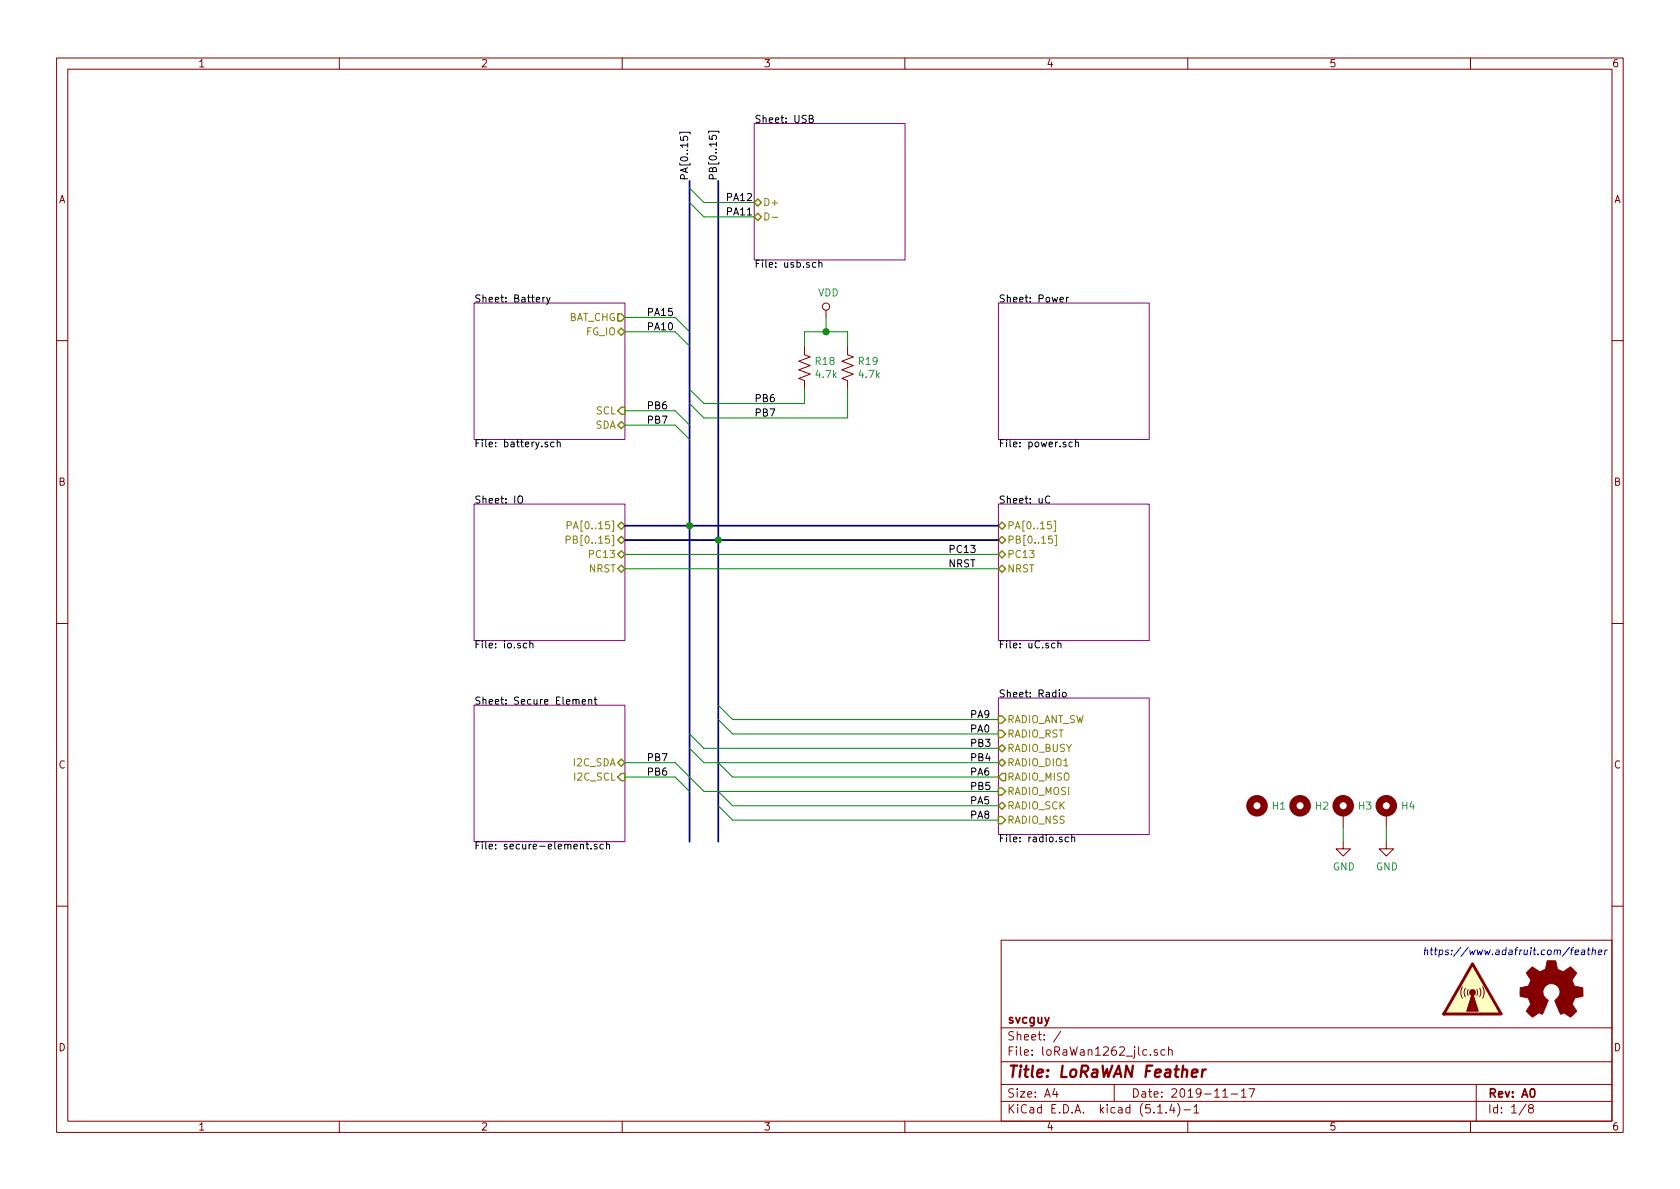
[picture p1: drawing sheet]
<svg xmlns="http://www.w3.org/2000/svg" width="297mm" height="210mm" viewBox="0 0 297 210" stroke-linecap="round" stroke-linejoin="round" font-family="sans-serif">
<g fill="none" stroke="#840000" stroke-width=".18">
<path d="M10 10.3h277v189.9h-277zM12 12.2h273v186.1h-273zM60 10.3v1.9M110 10.3v1.9M160 10.3v1.9M210 10.3v1.9M260 10.3v1.9M146 54.9v1.2M10 60.2h2M142.2 61.2v1.5l1.1 .4-2.1 .8 2.1 .7-2.1 .8 2.1 .8-2.1 .7 1 .4v1.5M149.9 61.2v1.5l1 .4-2.1 .8 2.1 .7-2.1 .8 2.1 .8-2.1 .7 1.1 .4v1.5M285 60.2h2"/>
<path d="M10 110.3h2M285 110.3h2M237.5 148.8v1.3h1.3l-1.3 1.3-1.3-1.3h1.3M237.5 143.8v2.5M245.1 148.8v1.3h1.3l-1.3 1.3-1.3-1.3h1.3M245.1 143.8v2.5M10 160.2h2M177 166.3h108v32h-108zM258.6 174.5l-.2 .5a1.88 1.88 0 0 0 .2 1.5M259.1 174.7l-.2 .7 .2 .9M259.6 175l-.2 .4 .2 .6M261.1 175l.2 .4-.2 .6"/>
<path d="M261.6 174.7l.2 .7-.2 .9M262.1 174.5l.1 .1a2.01 2.01 0 0 1-.1 1.9M285 160.2h2M60 198.3v1.9M110 198.3v1.9M160 198.3v1.9M177 194.8h108M177 191.8h108M177 187.8h108M177 181.8h108M186.5 192.5l-.4 1h1M186.8 193v1"/>
<path d="M187.6 182.3l-1.3 2M197 191.8v3M203.4 186.5v.1M204.6 185.7a.37 .37 0 0 0-.6 .1l.1 .2 .5 .2 .1 .1-.2 .3-.5-.1M204.7 196.8h.8M206 185.7l-.5-.1-.2 .3v.6l.2 .1 .5-.1M206.2 196.7v.1M206.6 185.7h.1a.37 .37 0 0 1 .6 .1v.8M206.6 185.1v1.5M207.2 195.2l-.4 1.1h.9M207.5 195.8v1M208.2 195.1a1.71 1.71 0 0 1 0 2.3"/>
<path d="M209.3 196.3h1.2M210 198.3v1.9M211.1 195.8l.4-.5v1.5M211.1 196.8h.9M216.2 194h.8M217.7 193.5h1.1M219.5 193l.4-.5v1.5M219.5 194h.8M220.8 192.5h1l-.6 1.5M260 198.3v1.9M261 191.8v6.5M269.8 195.2l-1.2 2"/>
<path d="M270.6 196l-.3-.2v-.2l.3-.3h.2l.3 .3-.1 .2-.6 .2a.48 .48 0 0 0-.1 .7l.3 .1 .4-.1a.48 .48 0 0 0-.2-.7"/>
<circle cx="146" cy="54.2" r=".63"/>
</g>
<path d="M210.7 189.8l1-.2v-.4h-.8l-.2 1 .2 .2 .6-.1M212.6 189.1l-.1 1.3M213.2 189.1a.54 .54 0 0 0-.6 .4" fill="none" stroke="#840000" stroke-width=".41"/>
<path d="M133.3 21.8h26.7v24.2h-26.7zM83.8 53.6h26.7v24.1h-26.7zM176.5 53.6h26.7v24.1h-26.7zM83.8 89.1h26.7v24.2h-26.7zM176.5 89.1h26.7v24.2h-26.7zM83.8 124.7h26.7v24.1h-26.7zM176.5 123.4h26.7v24.2h-26.7z" fill="none" stroke="#840084" stroke-width=".18"/>
<g fill="none" stroke="#000" stroke-width=".18">
<path d="M120.2 23.7v-.3h1.8v.3M120.3 24.2v.6h.6l-.1-.4 .3-.3h.3l.2 .3-.1 .4M125.3 23.5v-.3h1.8v.3M125.4 24v.6l.6 .1-.1-.5 .2-.3h.3l.3 .3-.2 .5M132.2 38h.7M143.1 21l.5-.1 .2-.2-.1-.2-.6-.1v1.3h.5l.2-.2v-.3l-.3-.2M96 52.6v.8M96.3 52.6h-.2l-.1 .2M96.6 52.6l.4 .8M97.3 52.6l-.5 1.1-.2 .1M144.2 46.5l-.3-.1-.3 .3 .2 .5h.4M144.8 46.6l.2-.2 .3 .1v.8"/>
<path d="M144.8 46v1.3M187.4 53l.6-.1v-.3h-.4l-.2 .2 .1 .6h.5M188.6 52.6v.8M188.9 52.6l-.3 .2M96.8 78.2h-.3l-.2 .2 .1 .1 .4 .2v.3h-.5M98 78.2h-.4l-.2 .2 .1 .6h.5M98.5 78.3l.2-.1h.3l.1 .8M98.5 77.7v1.3M189.6 78.2h-.4l-.2 .2 .1 .6h.5M190.1 78.3l.2-.1h.3l.1 .8M190.1 77.7v1.3M91.6 87.9a.45 .45 0 0 1 .8 0 .88 .88 0 0 1-.3 1.1l-.4-.1a1.07 1.07 0 0 1-.1-1z"/>
<path d="M185.6 87.8a.6 .6 0 0 0-.8 .5 .6 .6 0 0 0 .6 .7l.2-.2M93.1 113.8l-.3-.1-.3 .3 .2 .5h.4M93.7 113.9l.2-.2 .3 .1v.8M93.7 113.3v1.3M186.5 113.8l-.3-.1-.3 .3 .1 .5h.5M187 113.9l.2-.2 .3 .1 .1 .8M187 113.3v1.3M102.9 124.1l.6-.1v-.3h-.4l-.2 .2 .1 .6h.5M104.1 123.8l.2-.1h.3v.8M104.1 123.7v.8M105.1 123.7h.4M105.2 123.3v1.1l.3 .1"/>
<path d="M187.3 122v.1M188 122.5l.3-.1 .2 .3-.1 .5-.3 .1-.3-.3zM103.6 149.3h.5M103.8 148.9v1.1l.3 .1M104.5 150v.1M105.5 149.3h-.3l-.1 .2v.2l.4 .1v.3h-.4M106.7 149.3h-.4l-.2 .2 .1 .6h.5M107.2 149.4l.2-.1h.3l.1 .8M107.2 148.9v1.2M188.9 148.1l-.3-.1-.3 .3 .1 .5h.5M189.5 148.2l.2-.2 .3 .1v.8M189.5 147.6v1.3"/>
</g>
<g fill="none" stroke="#848400" stroke-width=".25">
<path d="M133.3 35.8l.7-.6 .6 .6-.6 .6zM133.3 38.3l.7-.6 .6 .6-.6 .7zM109.2 55.5h.7l.6 .6-.6 .7h-.7zM109.2 58.7l.7-.7 .6 .7-.6 .6zM109.9 74.5l.6 .7-.6 .6-.7-.6zM109.9 72h.6v1.3h-.6l-.7-.7zM109.2 93l.7-.7 .6 .7-.6 .6zM109.2 95.5l.7-.6 .6 .6-.6 .6zM109.2 98l.7-.6 .6 .6-.6 .7zM176.5 98l.7-.6 .6 .6-.6 .7zM176.5 93l.7-.7 .6 .7-.6 .6zM176.5 95.5l.7-.6 .6 .6-.6 .6z"/>
<path d="M177.2 99.9l.6 .7-.6 .6-.7-.6zM109.2 100.6l.7-.7 .6 .7-.6 .6zM109.2 134.9l.7-.7 .6 .7-.6 .6zM109.2 137.4l.7-.6h.6v1.2h-.6zM176.5 126.6h.7l.6 .6-.6 .7h-.7zM176.5 139.3h.7l.6 .6-.6 .7h-.7zM176.5 129.2h.7l.6 .6-.6 .6h-.7zM176.5 132.3l.7-.6 .6 .6-.6 .7zM176.5 134.9l.7-.7 .6 .7-.6 .6zM177.2 136.8h.6v1.2h-.6l-.7-.6zM176.5 144.4h.7l.6 .6-.6 .7h-.7zM176.5 142.5l.7-.6 .6 .6-.6 .6z"/>
</g>
<path d="M135.2 37.6a.64 .64 0 0 1 .8 .7 .64 .64 0 0 1-.8 .6zM136.5 38.4h1M100.1 95.4h.6l.1-.2v-.3l-.2-.1h-.5v1.3M100.3 92.9l.7-.1v-.4l-.7-.2v1.3M185.9 92.2h-.7v.7l.5-.2 .2 .3v.3l-.2 .2-.5-.1M186 94.8h-.6v.6l.5-.1 .2 .2v.3l-.2 .3-.5-.2M186.3 92.1h.3v1.8h-.3M186.5 94.7h.3v1.8h-.3" fill="none" stroke="#848400" stroke-width=".18"/>
<g fill="none" stroke="#840000" stroke-width="1.3">
<circle cx="222.2" cy="142.5" r="1.27"/>
<circle cx="229.9" cy="142.5" r="1.27"/>
<circle cx="237.5" cy="142.5" r="1.27"/>
<circle cx="245.1" cy="142.5" r="1.27"/>
</g>
<g fill="#840000" stroke="#840000" stroke-width=".18">
<path d="M270.4 171.5l.6-.5 .8 .6a.62 .62 0 0 0 1 0l.2-.1a1.62 1.62 0 0 0 .5-1.4l.1-.2h1.5l.1 .8a.74 .74 0 0 0 .7 .9l.5 .3 1.3-.9 1 1-.4 .7a.75 .75 0 0 0-.1 1.2l.2 .5 1.5 .3v1.5l-1.4 .2-.1 .2a1.23 1.23 0 0 0-.3 1.2l.7 1-.1 .1-1 1-.8-.6a.54 .54 0 0 0-.9 0l-1.1-2.3a2.33 2.33 0 0 0 .9-1.9 1.54 1.54 0 0 0-2.5-.8 1.54 1.54 0 0 0 .4 2.6l-1 2.4a.69 .69 0 0 0-1.1 .2l-.7 .4-1-1.1 .8-1.2-.3-.5a.71 .71 0 0 0-.9-.8l-.7-.2v-1.4l.4-.1a1.11 1.11 0 0 0 1.3-.7 .72 .72 0 0 0-.2-1.2l-.4-.6z"/>
<path d="M260.3 175.5l1.1 3.3h-2.1z"/>
<circle cx="260.3" cy="175.5" r=".51"/>
</g>
<path d="M260.3 170.4l5.1 8.9h-10.1z" fill="#ffffc2" stroke="#ffffc2" stroke-width=".18"/>
<path d="M260.3 170.4l5.1 8.9h-10.1z" fill="none" stroke="#840000" stroke-width=".51"/>
<path d="M121.9 32v116.8M127 32v116.8M110.5 93h66M110.5 95.5h66" fill="none" stroke="#000084" stroke-width=".3"/>
<g fill="none" stroke="#008400" stroke-width=".18">
<path d="M121.9 33.3l2.6 2.5h8.8M121.9 35.8l2.6 2.5h8.8M110.5 58.7h8.9l2.5 2.5M110.5 56.1h8.9l2.5 2.6M146 56.1v2.6M110.5 72.6h8.9l2.5 2.6M110.5 75.2h8.9l2.5 2.5M121.9 68.8l2.6 2.6h17.7v-2.6M142.2 61.2v-2.5h7.7v2.5M149.9 68.8v5.1h-25.4l-2.6-2.5M110.5 98h66M110.5 100.6h66"/>
<path d="M110.5 134.9h8.9l5.1 5h52M110.5 137.4h8.9l2.5 2.5M121.9 129.8l2.6 2.5h52M121.9 132.3l2.6 2.6h52M127 139.9l2.5 2.6h47M127 134.9l2.5 2.5h47M127 124.7l2.5 2.5h47M127 127.2l2.5 2.6h47M127 142.5l2.5 2.5h47M237.5 146.3v2.5M245.1 146.3v2.5"/>
</g>
<path d="M277.7 168h.5M278.2 167.6l-.3 .1-.1 1.1M278.5 168.4l.6-.1v-.3h-.5l-.1 .7 .1 .1h.4M279.7 168h.5l-.1 .8M280.2 168.3l-.5 .1-.1 .3 .1 .1h.4M280.7 168h.5M280.9 167.6l-.1 1.1v.1h.3M281.6 168.1l.2-.1h.2v.8M281.6 167.6l-.1 1.2M282.6 168.4l.6-.1v-.3h-.5l-.1 .7 .1 .1h.4M283.8 168l-.1 .8M284.2 168l-.4 .2" fill="none" stroke="#0000c2" stroke-width=".18"/>
<g fill="#008400" stroke="#008400" stroke-width=".25">
<circle cx="146.1" cy="58.7" r=".51"/>
<circle cx="121.9" cy="93" r=".51"/>
<circle cx="127" cy="95.5" r=".51"/>
</g>
<text font-size="2.8" fill="#840000" x="178" y="190.5">Title: LoRaWAN Feather</text>
<g font-size="2.1" fill="#840000">
<text x="178" y="184">Sheet: /</text>
<text x="178" y="181">svcguy</text>
<text x="178" y="186.7">File: loRaWan1262_jlc.sch</text>
<text x="178" y="196.9">KiCad E.D.A. kicad (5.1.4)-1</text>
<text x="178" y="194.1">Size: A4</text>
<text x="200" y="194.1">Date: 2019-11-17</text>
<text x="263" y="194.1">Rev: A0</text>
<text x="263" y="196.9">Id: 1/8</text>
</g>
<g font-size="1.8" fill="#840000">
<text x="35" y="11.9">1</text>
<text x="85" y="11.9">2</text>
<text x="135" y="11.9">3</text>
<text x="185" y="11.9">4</text>
<text x="235" y="11.9">5</text>
<text x="285" y="11.9">6</text>
<text x="10.4" y="35.9">A</text>
<text x="285.4" y="35.9">A</text>
<text x="10.4" y="85.9">B</text>
<text x="285.4" y="85.9">B</text>
<text x="10.4" y="135.9">C</text>
<text x="285.4" y="135.9">C</text>
<text x="10.4" y="185.9">D</text>
<text x="285.4" y="185.9">D</text>
<text x="35" y="199.9">1</text>
<text x="85" y="199.9">2</text>
<text x="135" y="199.9">3</text>
<text x="185" y="199.9">4</text>
<text x="235" y="199.9">5</text>
<text x="285" y="199.9">6</text>
</g>
<g font-size="1.8">
<text x="133.3" y="21.7">Sheet: USB</text>
<text x="121.7" y="32" transform="rotate(-90 121.7 32)">PA[0..15]</text>
<text x="126.7" y="32" transform="rotate(-90 126.7 32)">PB[0..15]</text>
<text x="128.3" y="35.6">PA12</text>
<text x="128.3" y="38.1">PA11</text>
<text x="133.3" y="47.3">File: usb.sch</text>
<text x="83.8" y="53.5">Sheet: Battery</text>
<text x="176.5" y="53.5">Sheet: Power</text>
<text x="114.3" y="58.4">PA10</text>
<text x="114.3" y="55.9">PA15</text>
<text x="133.3" y="71.1">PB6</text>
<text x="114.3" y="74.9">PB7</text>
<text x="114.3" y="72.4">PB6</text>
<text x="133.3" y="73.7">PB7</text>
<text x="83.8" y="79.1">File: battery.sch</text>
<text x="176.5" y="79.1">File: power.sch</text>
<text x="83.8" y="89">Sheet: IO</text>
<text x="176.5" y="89">Sheet: uC</text>
<text x="167.6" y="97.8">PC13</text>
<text x="167.6" y="100.3">NRST</text>
<text x="83.8" y="114.6">File: io.sch</text>
<text x="176.5" y="114.6">File: uC.sch</text>
<text x="83.8" y="124.6">Sheet: Secure Element</text>
<text x="176.5" y="123.3">Sheet: Radio</text>
<text x="171.4" y="127">PA9</text>
<text x="171.4" y="129.5">PA0</text>
<text x="114.3" y="134.6">PB7</text>
<text x="114.3" y="137.2">PB6</text>
<text x="171.4" y="137.2">PA6</text>
<text x="171.4" y="132.1">PB3</text>
<text x="171.4" y="134.6">PB4</text>
<text x="171.4" y="142.2">PA5</text>
<text x="171.4" y="139.7">PB5</text>
<text x="171.4" y="144.8">PA8</text>
<text x="176.5" y="148.9">File: radio.sch</text>
<text x="83.8" y="150.2">File: secure-element.sch</text>
</g>
<g font-size="1.8" fill="#848400">
<text x="134.9" y="36.4">D+</text>
<text x="100.4" y="56.8">BAT_CHG</text>
<text x="103.7" y="59.3">FG_IO</text>
<text x="105.2" y="75.8">SDA</text>
<text x="105.4" y="73.3">SCL</text>
<text x="101.4" y="93.6">PA[0..15]</text>
<text x="178.1" y="93.6">PA[0..15]</text>
<text x="101.4" y="96.1">PB[0..15]</text>
<text x="104.1" y="101.2">NRST</text>
<text x="104.5" y="98.7">PC13</text>
<text x="178.1" y="98.7">PC13</text>
<text x="178.1" y="96.1">PB[0..15]</text>
<text x="178.1" y="101.2">NRST</text>
<text x="178.1" y="127.9">RADIO_ANT_SW</text>
<text x="178.1" y="130.4">RADIO_RST</text>
<text x="101.5" y="135.5">I2C_SDA</text>
<text x="178.1" y="133">RADIO_BUSY</text>
<text x="178.1" y="135.5">RADIO_DIO1</text>
<text x="101.7" y="138">I2C_SCL</text>
<text x="178.1" y="143.1">RADIO_SCK</text>
<text x="178.1" y="140.6">RADIO_MOSI</text>
<text x="178.1" y="138">RADIO_MISO</text>
<text x="178.1" y="145.7">RADIO_NSS</text>
</g>
<g font-size="1.8" fill="#008484">
<text x="144.6" y="52.4">VDD</text>
<text x="144.2" y="64.5">R18</text>
<text x="151.9" y="64.5">R19</text>
<text x="144.3" y="66.8">4.7k</text>
<text x="152" y="66.8">4.7k</text>
<text x="225" y="143.2">H1</text>
<text x="232.6" y="143.2">H2</text>
<text x="240.3" y="143.2">H3</text>
<text x="247.9" y="143.2">H4</text>
<text x="235.7" y="153.9">GND</text>
<text x="243.3" y="153.9">GND</text>
</g>
<text font-size="1.8" fill="#0000c2" x="251.5" y="168.9">https://www.adafruit.com/feather</text>
</svg>
